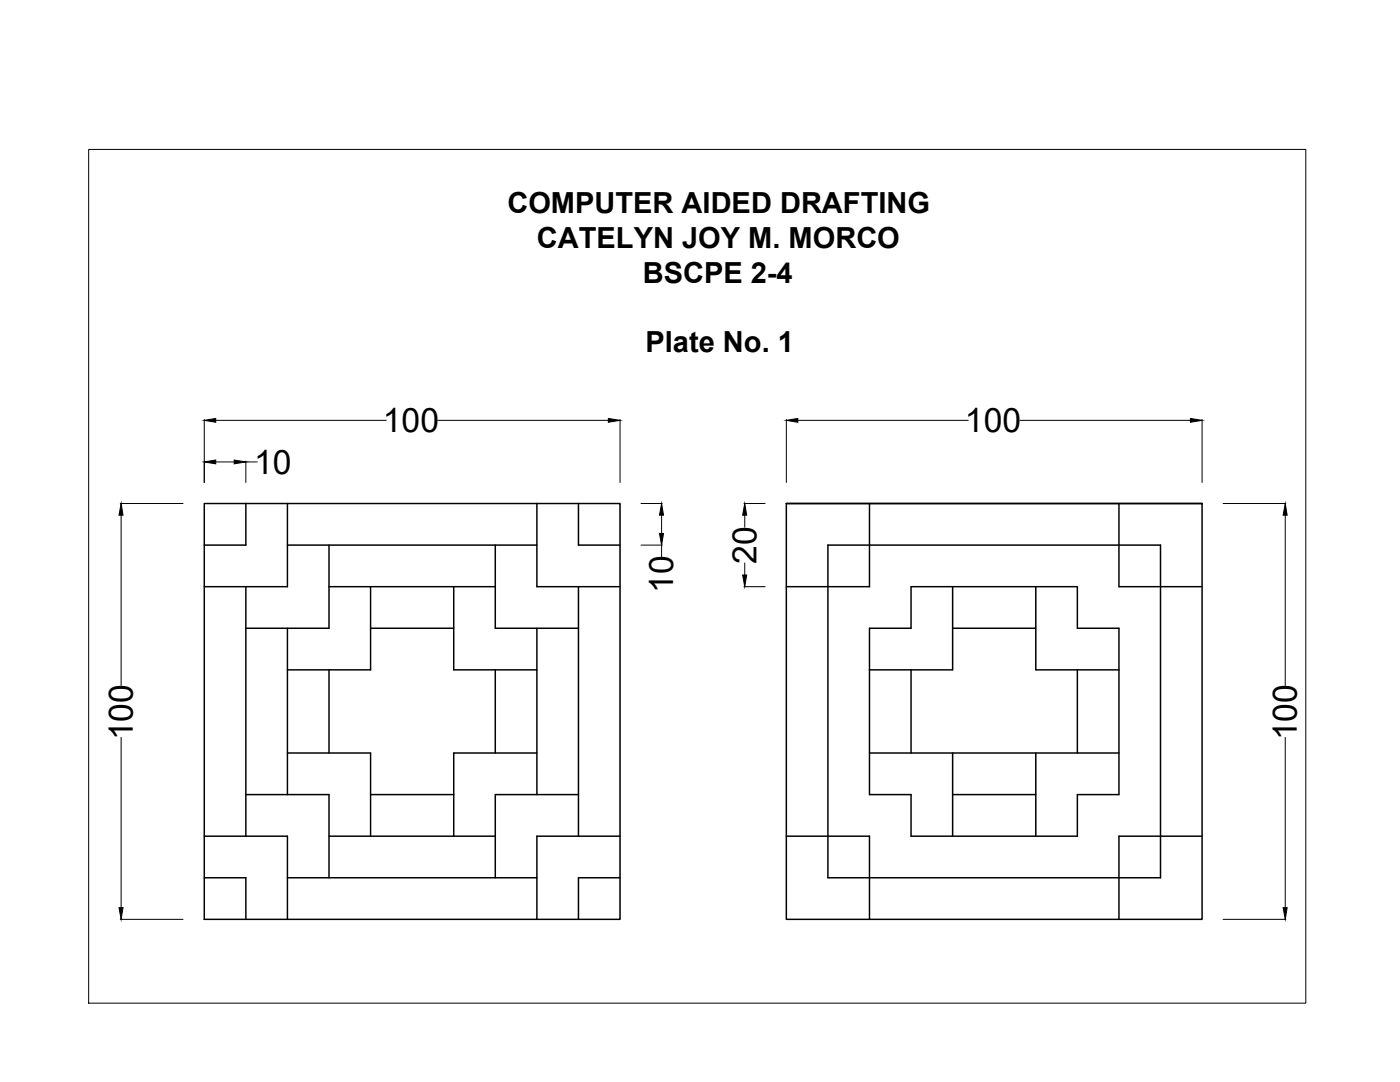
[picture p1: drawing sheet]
<svg xmlns="http://www.w3.org/2000/svg" width="279mm" height="216mm" viewBox="0 0 279 216" stroke-linecap="round" stroke-linejoin="round" font-family="sans-serif">
<!-- layer: 0 -->
<g fill="none" stroke="#000" stroke-width=".3">
<path d="M40.8 100.5h82.9v82.9h-82.9zM49.1 100.5v8.3h-8.3M49.1 117.1v49.7M57.4 100.5v16.6h-16.6M57.4 108.8h49.7M65.7 108.8v16.6h-16.6M65.7 117.1h33.1M74 117.1v16.6h-16.6M90.6 117.1v16.6h16.5M98.8 108.8v16.6h16.6M107.1 100.5v16.6h16.6M115.4 100.5v8.3h8.3"/>
<path d="M115.4 117.1v49.7M156.9 100.5h83v82.9h-83zM156.9 100.5h83M165.2 108.8h66.4v66.3h-66.4zM173.5 100.5v16.6h-16.6M190.1 117.1v16.6h-16.6M206.7 117.1v16.6h16.6M223.3 100.5v16.6h16.6M57.4 125.4v33.2M65.7 133.7v16.6M74 125.4h16.6M98.8 133.7v16.6"/>
<path d="M107.1 125.4v33.2M173.5 125.4h8.3v-8.3h33.2v8.3h8.3v33.2h-8.3v8.2h-33.2v-8.2h-8.3zM181.8 133.7v16.6M190.1 125.4h16.6M215 133.7v16.6M49.1 158.6h16.6v16.5M57.4 150.3h16.6v16.5M74 158.6h16.6M107.1 150.3h-16.5v16.5M115.4 158.6h-16.6v16.5M173.5 150.3h49.8M190.1 158.6h16.6"/>
<path d="M190.1 150.3v16.5M206.7 150.3v16.5M40.8 175.1h8.3v8.3M40.8 166.8h16.6v16.6M57.4 175.1h49.7M65.7 166.8h33.1M123.7 175.1h-8.3v8.3M123.7 166.8h-16.6v16.6M156.9 166.8h16.6v16.6M239.9 166.8h-16.6v16.6"/>
</g>
<g fill="none" stroke="#000" stroke-width=".2">
<path d="M17.7 29.8h242.9v170.4h-242.9zM40.8 83.7v12.6M43.1 83.9h34M43.1 92.2h3.6M49.1 92v4.3M49.1 92.2h2.3M87.4 83.9h34M123.7 83.7v12.6M156.9 83.7v12.6M159.2 83.9h34.1M203.5 83.9h34.1M239.9 83.7v12.6"/>
<path d="M24 100.5h12.5M24.2 102.8v34M127.9 100.5h4.3M127.9 108.8h4.3M132 102.8v3.6M132 108.8v2.3M148.5 100.5h4.2M148.5 117.1h4.2M148.6 102.8v2.4M148.6 112.3v2.4M244.1 100.5h12.5M256.5 102.8v34"/>
<path d="M24.2 147.1v34M256.5 147.1v34M24 183.4h12.5M244.1 183.4h12.5"/>
</g>
<g fill="#000" stroke="#000" stroke-width=".2">
<path d="M40.8 83.9l2.3-.4v.8zM40.8 92.2l2.3-.4v.8zM46.7 91.8l2.4 .4-2.4 .4zM121.4 83.5l2.3 .4-2.3 .4zM156.9 83.9l2.3-.4v.8zM237.6 83.5l2.3 .4-2.3 .4zM24.2 100.5l.4 2.3h-.9zM132 100.5l.4 2.3h-.8zM131.6 106.4h.8l-.4 2.4zM148.6 100.5l.4 2.3h-.8zM148.2 114.7h.8l-.4 2.4zM256.5 100.5l.4 2.3h-.8z"/>
<path d="M23.7 181.1h.9l-.4 2.3zM256.1 181.1h.8l-.4 2.3z"/>
</g>
<g font-size="6.7">
<text x="76.4" y="86.2">100</text>
<text x="192.6" y="86.2">100</text>
<text x="50.7" y="94.5">10</text>
<text x="151" y="112.5" transform="rotate(-90 151 112.5)">20</text>
<text x="134.4" y="118.3" transform="rotate(-90 134.4 118.3)">10</text>
<text x="26.5" y="147.8" transform="rotate(-90 26.5 147.8)">100</text>
<text x="258.8" y="147.8" transform="rotate(-90 258.8 147.8)">100</text>
</g>
<g font-size="5.8">
<text x="101.3" y="42.5">COMPUTER AIDED DRAFTING</text>
<text x="107.1" y="49.5">CATELYN JOY M. MORCO</text>
<text x="128.3" y="56.4">BSCPE 2-4</text>
<text x="128.8" y="70.3">Plate No. 1</text>
</g>
</svg>
